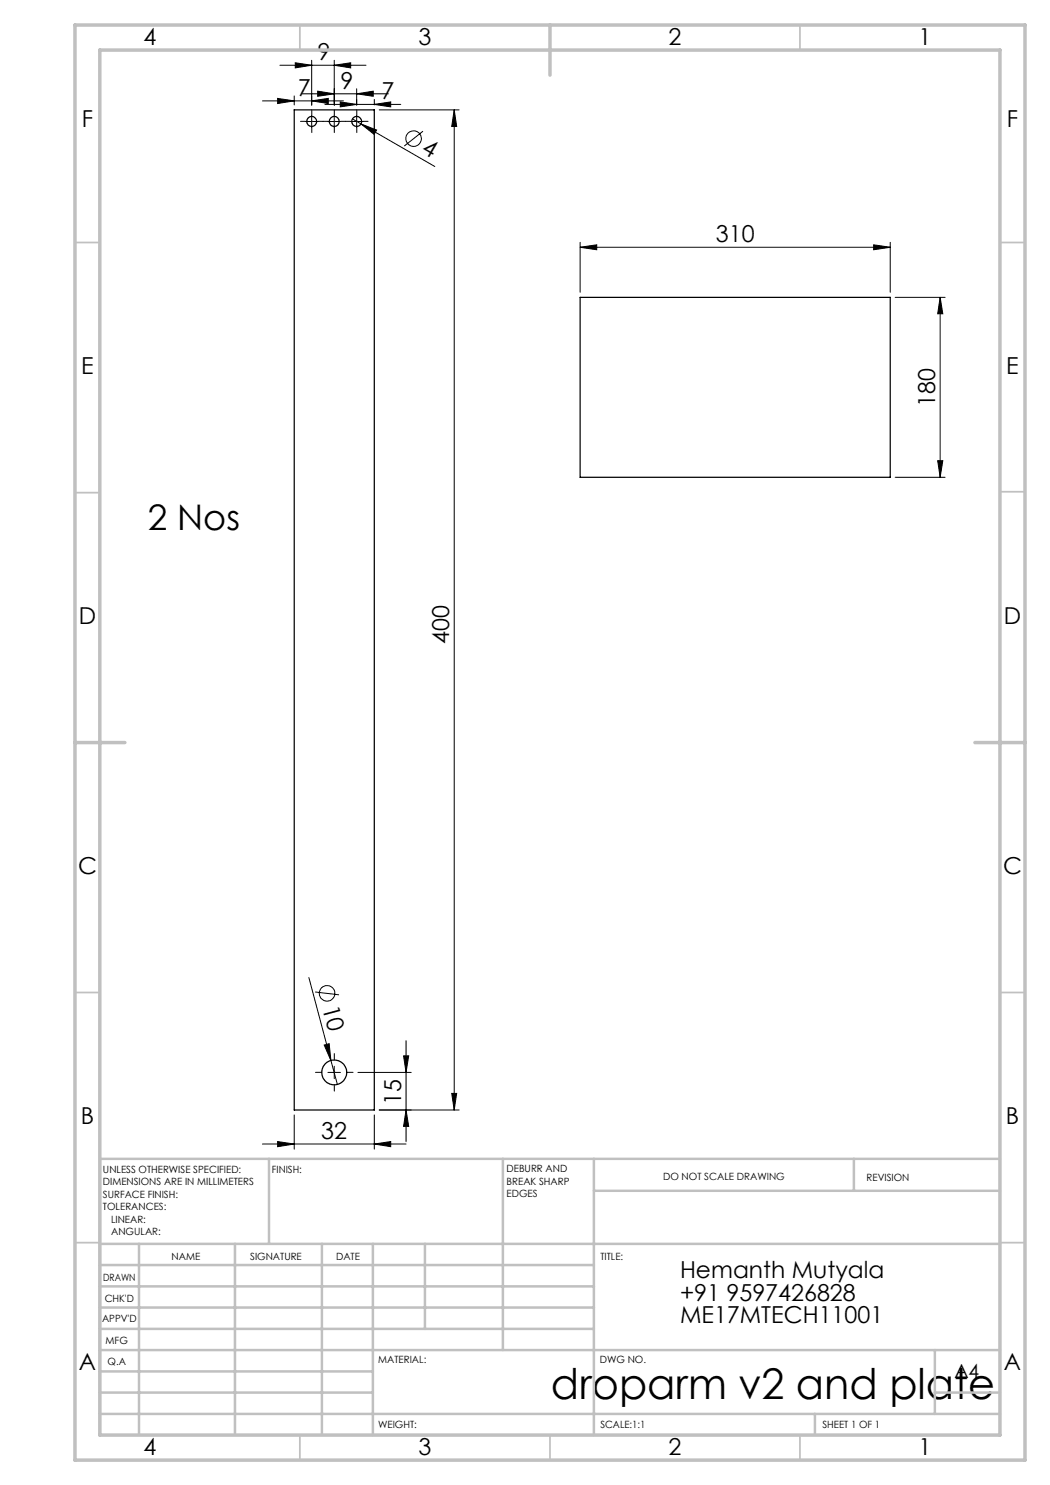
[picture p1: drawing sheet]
<svg xmlns="http://www.w3.org/2000/svg" width="210mm" height="297mm" viewBox="0 0 210 297" stroke-linecap="round" stroke-linejoin="round" font-family="sans-serif">
<g fill="none" stroke="#000" stroke-width=".2">
<path d="M55.5 19.7l3.3 .5-3.3 .5zM56 13h17.2M58.8 19.2v1.8M59.1 12.6l3.2 .4-3.2 .6zM60.5 18.8h17.2M62.3 12.1v8.9M63.5 18.2l3.4 .6-3.4 .5zM66.9 13l3.2-.4v1zM66.9 12.1v8.9M71.3 18.8l3.3-.6v1.1zM71.3 17.7v3.3M74.9 19.9v1.1"/>
<path d="M52.5 20.2h16.2M61.1 24.3h2.5M62.3 20.2l3.4-.5v1zM62.3 23v2.5M65 20.9h15.2M65.6 24.3h2.5M66.9 23v2.5M68.1 20.4l3.2 .5-3.2 .5zM70.1 24.3h2.5M70.5 23.8l1.7 1M71.3 23v2.5M72.2 24.8l3.1 1.2-.5 .9z"/>
<path d="M72.2 24.8l14.8 8.5M74.9 20.9l3.2-.5v1zM75.8 22h16M84.6 26.2l-3.7 3M90.8 22l.5 3.3h-1zM90.8 22v200M116 49.5l3.3-.5v.9zM116 48.5v10M116 49.5h62M174.7 49l3.3 .5-3.3 .4zM178 48.5v10M179 59.5h10"/>
<path d="M188 59.5l.6 3.3h-1.1zM188 59.5v36M179 95.5h10M187.5 92.1h1.1l-.6 3.4zM61.8 195.5l4.4 16.6M63 198.4l4.8 .6M64.8 209l1-.3 .4 3.4zM65.6 214.5h2.5M66.2 212.1l1.3 4.8M66.9 213.3v2.4M71.6 214.5h10.6M80.7 211.2h1l-.5 3.3z"/>
<path d="M81.2 208.1v20.2M90.3 218.7h1l-.5 3.3zM52.5 228.8h28.7M55.5 228.3l3.3 .5-3.3 .5zM58.8 223v6.8M74.9 228.8l3.2-.5v1zM74.9 223v6.8M81.2 222l.5 3.3h-1zM91.8 222h-16"/>
<circle cx="82.7" cy="27.7" r="1.56"/>
<circle cx="65.4" cy="198.7" r="1.55"/>
</g>
<g fill="none" stroke="#000" stroke-width=".2" stroke-dasharray="15.2 1.3 1.3 1.3">
<path d="M61.1 24.3h-1M62.4 23v-1M62.4 25.5v1M63.6 24.3h1M65.6 24.3h-1M66.9 23v-1M66.9 25.5v1M68.1 24.3h1M70.1 24.3h-1M71.4 23v-1M71.4 25.5v1M72.6 24.3h1"/>
<path d="M64.4 214.5h-1.3M66.9 212v-1.3M66.9 217v1.2M69.4 214.5h1.2"/>
</g>
<g fill="none" stroke="#c0c0c0" stroke-width=".35">
<path d="M60 5v5M160 5v5M15 48.5h5M200 48.5h5M15 98.5h5M200 98.4h5M15 198.5h5M200 198.5h5M15 248.5h5M200 248.5h5M60 287v5M110 287v5"/>
<path d="M160 287v5"/>
</g>
<g fill="none" stroke="#c0c0c0" stroke-width=".5">
<path d="M53.8 231.8v17M100.6 231.8v38.2M118.8 231.8v55.2M118.8 238.2h81.2M170.8 231.8v6.4M200 231.8h-180v55.2M20 248.8h180M20 257.3h98.8M20 253h98.8M27.8 248.8v38.2M47 248.8v38.2M64.4 248.8v38.2"/>
<path d="M74.6 248.8v38.2M85 248.8v17M20 265.8h98.8M20 261.5h98.8M20 278.5h54.6M20 274.3h54.6M20 270h180M187 278.5h13M187 270v12.8M20 282.8h180M163 282.8v4.2"/>
</g>
<path d="M15 5h190v287h-190zM20 10h180v277h-180zM110 5v10M15 148.5h10M195 148.5h10" fill="none" stroke="#c0c0c0" stroke-width=".7"/>
<path d="M62.4 24.3h.1M66.9 24.3h.1M71.4 24.3h.1M66.9 214.5h.1" fill="none" stroke="#00f" stroke-width=".2" stroke-dasharray="6.3 1.3 1.3 1.3"/>
<g fill="#000">
<path d="M72.2 24.8l3.1 1.2-.5 .9zM64.8 209l1-.3 .4 3.4z"/>
<path d="M59.1 12.6l3.2 .4-3.2 .6zM66.9 13l3.2-.4v1zM63.5 18.2l3.4 .6-3.4 .5zM71.3 18.8l3.3-.6v1.1zM55.5 228.3l3.3 .5-3.3 .5zM74.9 228.8l3.2-.5v1z"/>
<path d="M62.3 20.2l3.4-.5v1zM55.5 19.7l3.3 .5-3.3 .5zM74.9 20.9l3.2-.5v1zM68.1 20.4l3.2 .5-3.2 .5z"/>
<path d="M174.7 49l3.3 .5-3.3 .4zM116 49.5l3.3-.5v.9z"/>
<path d="M187.5 92.1h1.1l-.6 3.4zM188 59.5l.6 3.3h-1.1z"/>
<path d="M80.7 211.2h1l-.5 3.3zM81.2 222l.5 3.3h-1z"/>
<path d="M90.3 218.7h1l-.5 3.3zM90.8 22l.5 3.3h-1z"/>
</g>
<g fill="none" stroke="#000" stroke-width=".25">
<path d="M58.8 22h16.1v200h-16.1zM116 59.5h62v36h-62z"/>
<circle cx="62.3" cy="24.3" r="1.02"/>
<circle cx="66.8" cy="24.3" r="1"/>
<circle cx="71.3" cy="24.3" r="1.02"/>
<circle cx="66.9" cy="214.5" r="2.5"/>
</g>
<text font-size="8.5" x="110.2" y="279.7">droparm v2 and plate</text>
<text font-size="7.1" x="29.6" y="106.1">2 Nos</text>
<g font-size="4.7">
<text x="28.7" y="9">4</text>
<text x="83.7" y="9">3</text>
<text x="133.7" y="9">2</text>
<text x="183.7" y="9">1</text>
<text x="63.5" y="12">9</text>
<text x="68.1" y="17.7">9</text>
<text x="59.6" y="19.2">7</text>
<text x="76.3" y="19.8">7</text>
<text x="16.4" y="25.5">F</text>
<text x="201.4" y="25.5">F</text>
<text x="84.1" y="30.5" transform="rotate(30 84.1 30.5)">4</text>
<text x="143.2" y="48.4">310</text>
<text x="16.2" y="74.7">E</text>
<text x="201.2" y="74.8">E</text>
<text x="187" y="81.3" transform="rotate(-90 187 81.3)">180</text>
<text x="15.8" y="124.7">D</text>
<text x="200.8" y="124.7">D</text>
<text x="89.8" y="128.9" transform="rotate(-90 89.8 128.9)">400</text>
<text x="15.6" y="174.7">C</text>
<text x="200.6" y="174.7">C</text>
<text x="64.4" y="201.6" transform="rotate(75 64.4 201.6)">10</text>
<text x="80.2" y="221" transform="rotate(-90 80.2 221)">15</text>
<text x="16.2" y="224.7">B</text>
<text x="64.3" y="227.8">32</text>
<text x="201.2" y="224.7">B</text>
<text x="136" y="255.6">Hemanth Mutyala</text>
<text x="136" y="260.2">+91 9597426828</text>
<text x="136" y="264.7">ME17MTECH11001</text>
<text x="15.8" y="274">A</text>
<text x="200.8" y="274">A</text>
<text x="28.7" y="291">4</text>
<text x="83.7" y="291">3</text>
<text x="133.7" y="291">2</text>
<text x="183.7" y="291">1</text>
</g>
<text font-size="3.9" x="190.9" y="275.5">A4</text>
<g font-size="2">
<text x="20.6" y="234.6">UNLESS OTHERWISE SPECIFIED:</text>
<text x="20.6" y="237.1">DIMENSIONS ARE IN MILLIMETERS</text>
<text x="20.6" y="239.6">SURFACE FINISH:</text>
<text x="54.4" y="234.6">FINISH:</text>
<text x="101.3" y="234.5">DEBURR AND</text>
<text x="101.3" y="237">BREAK SHARP</text>
<text x="101.3" y="239.5">EDGES</text>
<text x="132.6" y="236">DO NOT SCALE DRAWING</text>
<text x="173.3" y="236.2">REVISION</text>
<text x="20.6" y="242.1">TOLERANCES:</text>
<text x="22.2" y="244.6">LINEAR:</text>
<text x="22.2" y="247.1">ANGULAR:</text>
<text x="34.3" y="252">NAME</text>
<text x="50" y="251.9">SIGNATURE</text>
<text x="67.2" y="251.9">DATE</text>
<text x="120.1" y="251.9">TITLE:</text>
<text x="20.6" y="256.1">DRAWN</text>
<text x="20.9" y="260.3">CHK'D</text>
<text x="20.4" y="264.4">APPV'D</text>
<text x="21.1" y="268.8">MFG</text>
<text x="21.5" y="273">Q.A</text>
<text x="75.6" y="272.5">MATERIAL:</text>
<text x="120" y="272.5">DWG NO.</text>
<text x="75.6" y="285.5">WEIGHT:</text>
<text x="120.1" y="285.6">SCALE:1:1</text>
<text x="164.5" y="285.6">SHEET 1 OF 1</text>
</g>
</svg>
